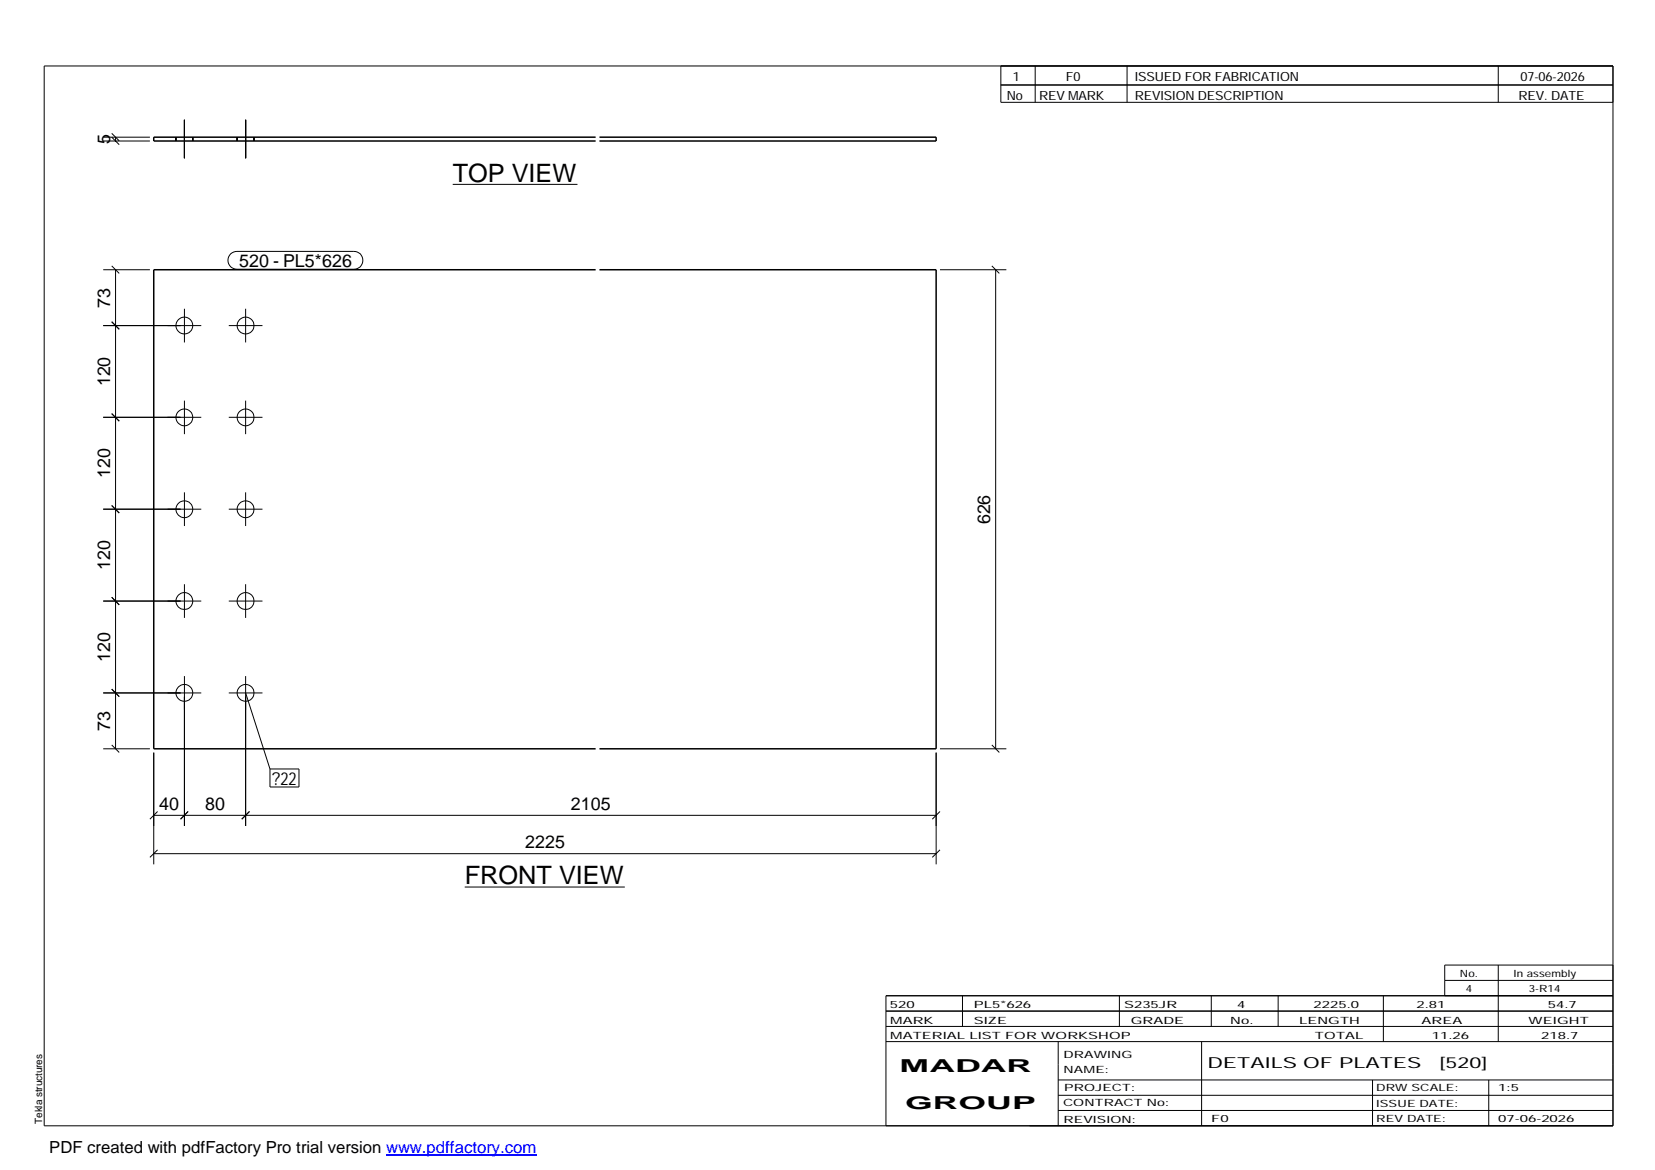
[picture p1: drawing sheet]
<svg xmlns="http://www.w3.org/2000/svg" width="420mm" height="297mm" viewBox="0 0 420 297" stroke-linecap="round" stroke-linejoin="round" font-family="sans-serif">
<g fill="none" stroke="#000" stroke-width=".25">
<path d="M11.2 16.7h398.3v269.1h-398.3zM254.1 16.7v9.3h155.4M262.8 16.7v9.3M286.1 16.7v9.3M380.4 16.7v9.3M26.2 35.8h11.9M26.2 34.8h11.9M28.4 34.8l1.9 1.9M28.4 33.9l1.9 1.9M29.3 34.8v1M44.7 34.8v1M46.8 30.4v9.8"/>
<path d="M48.9 34.8v1M60.2 34.8v1M62.4 30.4v9.8M64.5 34.8v1M254.1 21.6h155.4M114.9 46.8h31.7M26.2 68.5h11.9M28.4 67.5l1.9 1.9M29.3 68.5v121.6M46.8 78.4v8.5M58.5 64.5l.8-.5 .9-.2h29.6a2.26 2.26 0 0 1 2.3 2.3 2.26 2.26 0 0 1-2.3 2.3h-29.6a2.27 2.27 0 0 1-2.2-1.4 2.27 2.27 0 0 1 .5-2.5zM62.4 78.4v8.5"/>
<path d="M238.6 68.5h16.9M251.8 67.5l1.9 1.9M252.8 68.5v121.6M26.2 82.7h24.9M28.4 81.7l1.9 1.9M58.1 82.7h8.5M26.2 105.9h24.9M28.4 105l1.9 1.9M46.8 101.7v8.5M58.1 105.9h8.5M62.4 101.7v8.5M26.2 129.3h24.9"/>
<path d="M28.4 128.3l1.9 1.9M46.8 125v8.5M58.1 129.3h8.5M62.4 125v8.5M26.2 152.6h24.9M28.4 151.6l1.9 2M46.8 148.3v8.6M58.1 152.6h8.5M62.4 148.3v8.6M26.2 175.9h24.9M28.4 174.9l1.9 2M46.8 171.6v38.1"/>
<path d="M58.1 175.9h8.5M62.4 171.6v38.1M62.4 175.9l6.1 19.3M26.2 190.1h11.9M28.4 189.1l1.9 1.9M39 191.1v28.3M68.5 195.2h7.4v4.6h-7.4zM237.7 191.1v28.3M238.6 190.1h16.9M251.8 189.1l1.9 1.9M39 216.7h198.7M39 207h198.7"/>
<path d="M40 215.8l-1.9 1.9M40 206l-1.9 2M47.8 206l-2 2M63.3 206l-1.9 2M238.6 215.8l-1.9 1.9M238.6 206l-1.9 2M118 225.2h40.6M224.9 256.7h184.6M244.3 252.8v7.8M284.2 252.8v7.8M307.5 252.8v7.8M324.5 252.8v7.8"/>
<path d="M351.2 252.8v11.6M366.8 248.9h42.7M380.4 245v19.4M409.5 245h-42.7v7.8M409.5 252.8h-184.6v33M224.9 264.4h184.6M224.9 260.6h184.6M268.6 264.4v21.4M268.6 274.2h140.9M268.6 278.1h140.9M305.1 264.4v21.4M348.4 274.2v11.6"/>
<path d="M378 274.2v11.6M268.6 281.9h140.9"/>
<circle cx="46.8" cy="82.7" r="2.13"/>
<circle cx="62.4" cy="82.6" r="2.14"/>
<circle cx="46.8" cy="106" r="2.13"/>
<circle cx="62.4" cy="106" r="2.15"/>
<circle cx="46.8" cy="129.3" r="2.13"/>
<circle cx="62.4" cy="129.3" r="2.15"/>
<circle cx="46.8" cy="152.6" r="2.12"/>
<circle cx="62.4" cy="152.6" r="2.13"/>
<circle cx="46.8" cy="175.9" r="2.13"/>
<circle cx="62.4" cy="175.9" r="2.14"/>
</g>
<path d="M151.2 34.8h-112.2v1h112.2M152.2 34.8h85.5v1h-85.5M151.2 68.5h-112.2v121.6h112.2M152.2 68.5h85.5v121.6h-85.5" fill="none" stroke="#000" stroke-width=".38"/>
<path d="M98 293.3h38.2" fill="none" stroke="#00f" stroke-width=".3"/>
<g font-size="6.4">
<text x="114.9" y="46.1">TOP VIEW</text>
<text x="118" y="224.5">FRONT VIEW</text>
</g>
<g font-size="4.5">
<text x="27.9" y="36.6" transform="rotate(-90 27.9 36.6)">5</text>
<text x="60.7" y="67.8">520 - PL5*626</text>
<text x="27.9" y="78.1" transform="rotate(-90 27.9 78.1)">73</text>
<text x="27.9" y="98.1" transform="rotate(-90 27.9 98.1)">120</text>
<text x="27.9" y="121.4" transform="rotate(-90 27.9 121.4)">120</text>
<text x="251.4" y="133.1" transform="rotate(-90 251.4 133.1)">626</text>
<text x="27.9" y="144.7" transform="rotate(-90 27.9 144.7)">120</text>
<text x="27.9" y="168" transform="rotate(-90 27.9 168)">120</text>
<text x="27.9" y="185.5" transform="rotate(-90 27.9 185.5)">73</text>
<text x="69.1" y="199.2">?22</text>
<text x="40.4" y="205.6">40</text>
<text x="52.1" y="205.6">80</text>
<text x="144.9" y="205.6">2105</text>
<text x="133.3" y="215.3">2225</text>
<text x="228.4" y="272.3">MADAR</text>
<text x="229.8" y="281.6">GROUP</text>
</g>
<text font-size="4.2" x="12.5" y="292.7">PDF created with pdfFactory Pro trial version www.pdffactory.com</text>
<g font-size="3.9">
<text x="306.5" y="271.3">DETAILS OF PLATES</text>
<text x="365.4" y="271.3">[520]</text>
</g>
<g font-size="3.2">
<text x="257.1" y="20.5">1</text>
<text x="270.6" y="20.5">F0</text>
<text x="288.1" y="20.5">ISSUED FOR FABRICATION</text>
<text x="386" y="20.5">07-06-2026</text>
<text x="255.6" y="25.5">No</text>
<text x="263.8" y="25.5">REV MARK</text>
<text x="288.1" y="25.5">REVISION DESCRIPTION</text>
<text x="385.5" y="25.5">REV. DATE</text>
</g>
<g font-size="2.5">
<text x="370.6" y="247.9">No.</text>
<text x="372.1" y="251.8">4</text>
<text x="384.3" y="247.9">In assembly</text>
<text x="388.1" y="251.8">3-R14</text>
<text x="225.9" y="255.9">520</text>
<text x="247.3" y="255.9">PL5*626</text>
<text x="285.4" y="255.9">S235JR</text>
<text x="314.1" y="255.9">4</text>
<text x="333.5" y="255.9">2225.0</text>
<text x="359.6" y="255.9">2.81</text>
<text x="392.9" y="255.9">54.7</text>
<text x="226" y="263.7">MATERIAL LIST FOR WORKSHOP</text>
<text x="226" y="259.9">MARK</text>
<text x="247.2" y="259.9">SIZE</text>
<text x="287.1" y="259.9">GRADE</text>
<text x="312.3" y="259.9">No.</text>
<text x="329.8" y="259.9">LENGTH</text>
<text x="333.8" y="263.7">TOTAL</text>
<text x="360.9" y="259.9">AREA</text>
<text x="363.5" y="263.7">11.26</text>
<text x="388.1" y="259.9">WEIGHT</text>
<text x="391.3" y="263.7">218.7</text>
<text x="270" y="268.5">DRAWING</text>
<text x="270" y="272.5">NAME:</text>
<text x="269.9" y="280.9">CONTRACT No:</text>
<text x="270.2" y="277">PROJECT:</text>
<text x="349.4" y="277.1">DRW SCALE:</text>
<text x="349.4" y="281">ISSUE DATE:</text>
<text x="380.4" y="277.1">1:5</text>
<text x="10.7" y="285.4" transform="rotate(-90 10.7 285.4)">Tekla structures</text>
<text x="270" y="285">REVISION:</text>
<text x="307.5" y="284.8">F0</text>
<text x="349.4" y="284.8">REV DATE:</text>
<text x="380.4" y="284.8">07-06-2026</text>
</g>
</svg>
